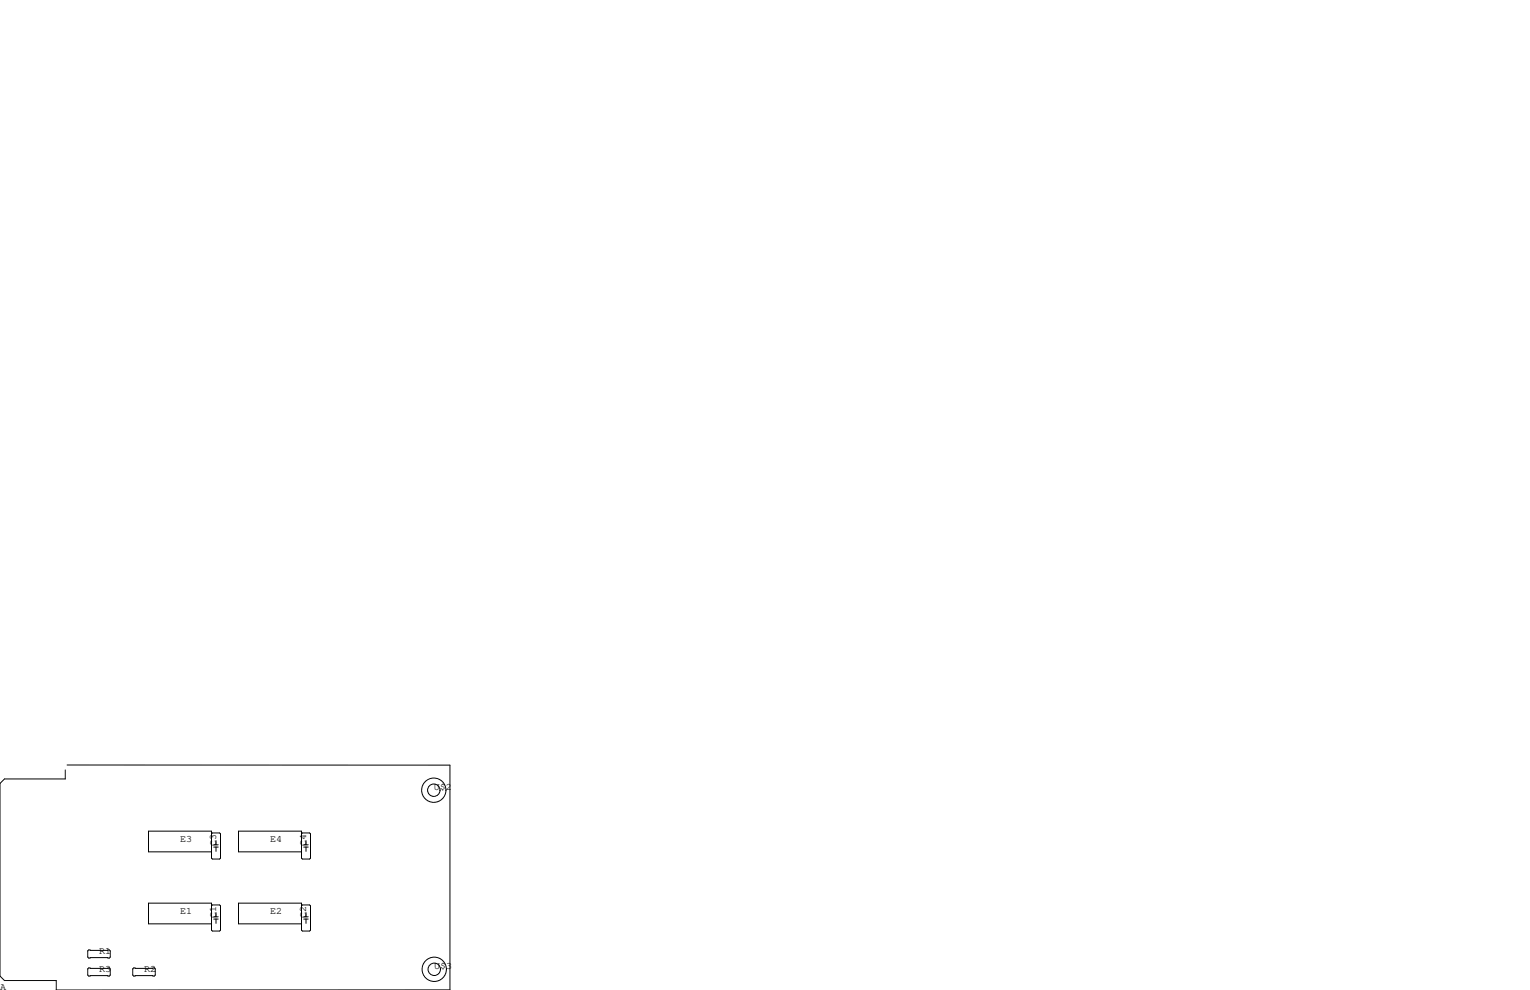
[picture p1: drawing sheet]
<svg xmlns="http://www.w3.org/2000/svg" width="432mm" height="279mm" viewBox="0 0 432 279" stroke-linecap="round" stroke-linejoin="round" font-family="sans-serif">
<g fill="none" stroke="#000" stroke-width=".28">
<path d="M18.9 215.9h108.1v63.5h-111.1v-2.7h-14.6l-1.3-1.2v-54.4l1.3-1.3h17.1v-2.5M59.7 235.3l.2-.2h2.1l.2 .2v6.9l-.2 .2h-2.1l-.2-.2v-7.6h-17.8v5.8h17.8M60.3 239.1h1.3M60.3 238.4h1.3M61 237.2v1.2M61 239.1v1.2M85.1 235.3l.2-.2h2.1l.2 .2v6.9l-.2 .2h-2.1l-.2-.2v-7.6h-17.8v5.8h17.8M85.7 239.1h1.3M85.7 238.4h1.3M86.4 237.2v1.2M86.4 239.1v1.2M59.7 255.7l.2-.3h2.1l.2 .3v6.8l-.2 .3h-2.1l-.2-.3v-7.6h-17.8v5.8h17.8"/>
<path d="M60.3 259.4h1.3M60.3 258.7h1.3M61 257.6v1.1M61 259.4v1.2M85.1 255.7l.2-.3h2.1l.2 .3v6.8l-.2 .3h-2.1l-.2-.3v-7.6h-17.8v5.8h17.8M85.7 259.4h1.3M85.7 258.7h1.3M86.4 257.6v1.1M86.4 259.4v1.2M25 268.1h5.9l.2 .3v1.7l-.2 .3h-5.9l-.2-.3v-1.7zM25 273.2h5.9l.2 .2v1.8l-.2 .3h-5.9l-.2-.3v-1.8zM37.5 273.4l.2-.2h5.9l.2 .2v1.8l-.2 .3h-5.9l-.2-.3z"/>
<circle cx="122.4" cy="223" r="3.4"/>
<circle cx="122.4" cy="223" r="1.75"/>
<circle cx="122.6" cy="273.6" r="3.4"/>
<circle cx="122.6" cy="273.6" r="1.75"/>
</g>
<g font-size="2.8">
<text x="122.4" y="223">U$2</text>
<text x="50.8" y="237.5">E3</text>
<text x="61" y="238.8" transform="rotate(-90 61 238.8)">C3</text>
<text x="76.2" y="237.5">E4</text>
<text x="86.4" y="238.8" transform="rotate(-90 86.4 238.8)">C4</text>
<text x="50.8" y="257.8">E1</text>
<text x="76.2" y="257.8">E2</text>
<text x="61" y="259.1" transform="rotate(-90 61 259.1)">C1</text>
<text x="86.4" y="259.1" transform="rotate(-90 86.4 259.1)">C2</text>
<text x="27.9" y="269.2">R1</text>
<text x="27.9" y="274.3">R3</text>
<text x="40.6" y="274.3">R2</text>
<text x="122.6" y="273.6">U$3</text>
<text x="0" y="279.4">A</text>
</g>
</svg>
